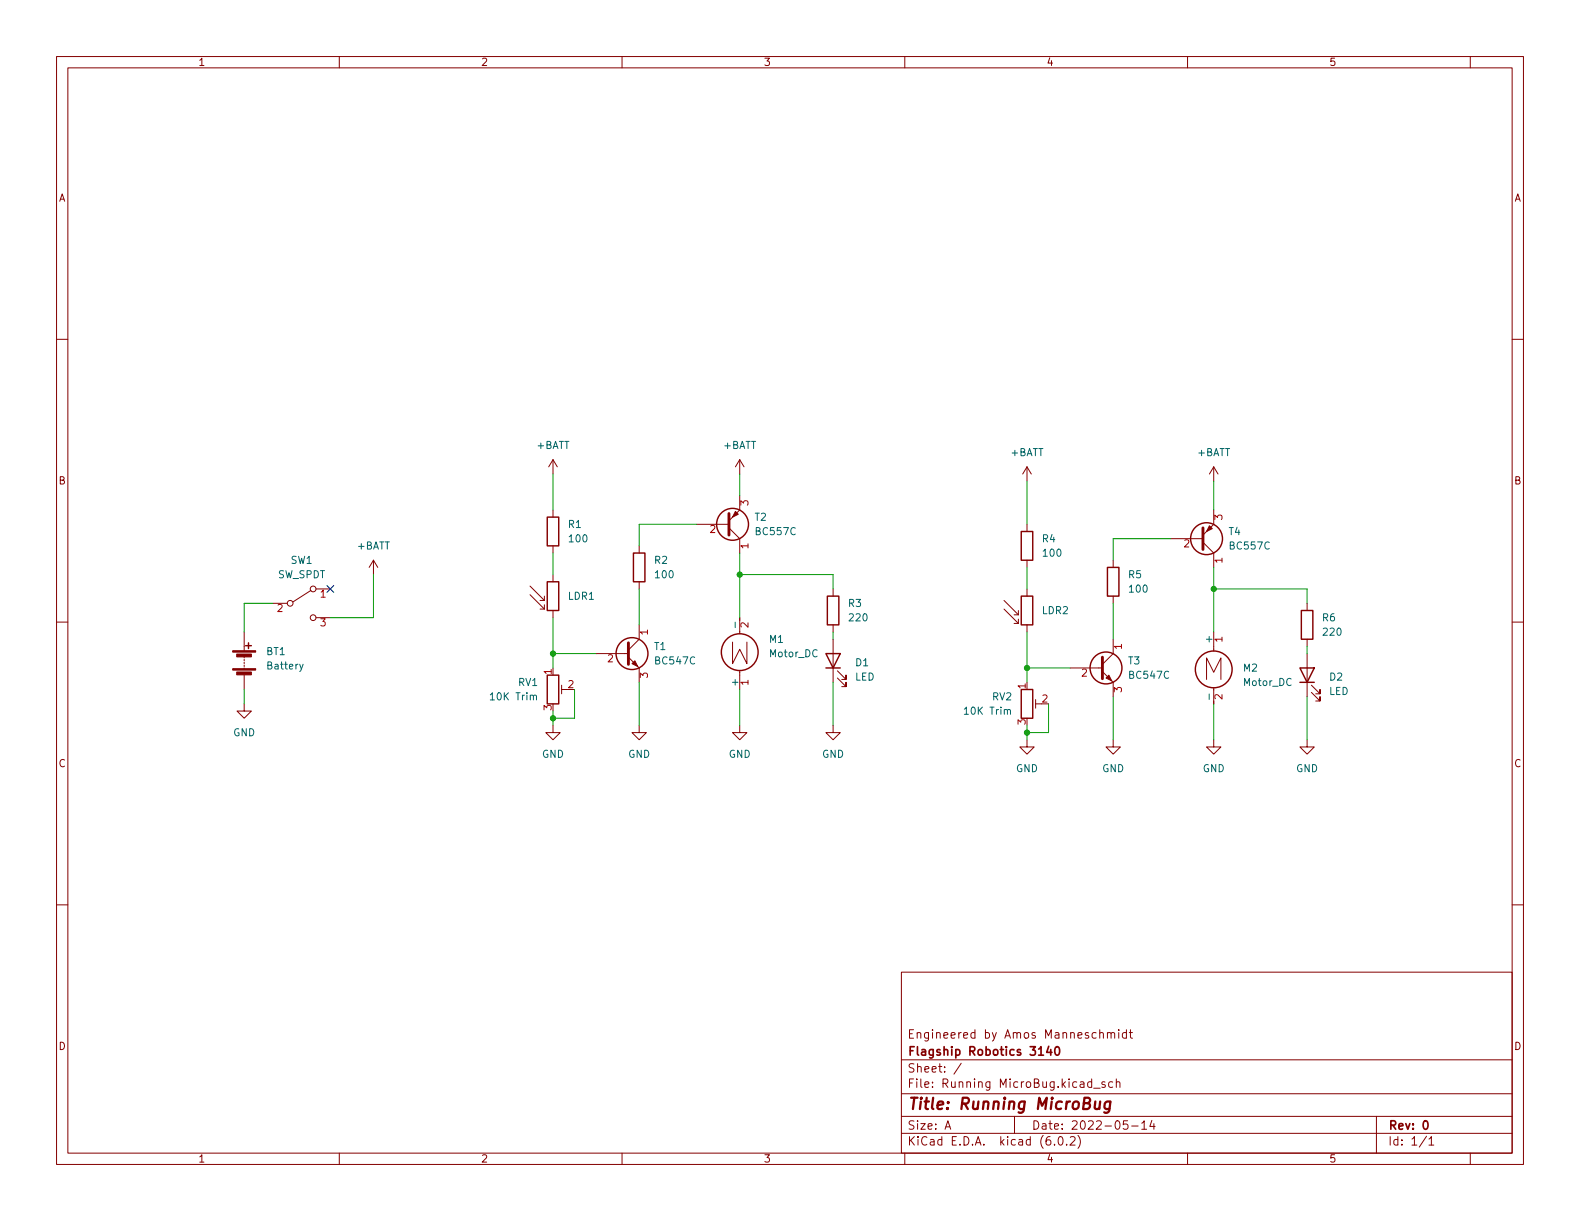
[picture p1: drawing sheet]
<svg xmlns="http://www.w3.org/2000/svg" width="279mm" height="216mm" viewBox="0 0 279 216" stroke-linecap="round" stroke-linejoin="round" font-family="sans-serif">
<g fill="none" stroke="#840000" stroke-width=".18">
<path d="M10 10h259.4v195.9h-259.4zM12 12h255.4v191.9h-255.4zM60 10v2M110 10v2M160 10v2M210 10v2M260 10v2M10 60h2M267.4 60h2M66 99.1l-.7 1.2M66 99.1v2.5M66 99.1l.8 1.2"/>
<path d="M97.8 81.3v2.5M97.8 90.2v1.2M97.8 96.5v1.3M97.8 81.3l-.8 1.3M97.8 81.3l.8 1.3M113 96.5v1.3M123.2 92.7h5.7M128.9 93.3l1.9 2v2.5M130.8 87.6v2.6l-1.9 1.9M130.8 81.3v2.5M130.8 81.3l-.8 1.3M130.8 81.3l.8 1.3"/>
<path d="M181.6 82.6l-.8 1.2M181.6 82.6v2.5M181.6 92.7v1.3M181.6 99.1v1.2M181.6 82.6l.8 1.2M196.8 99.1v1.2M207 95.3h5.7M212.7 95.9l1.9 1.9v2.5M214.6 90.2v2.5l-1.9 1.9M214.6 82.6v2.5M214.6 82.6l-.7 1.2M214.6 82.6l.8 1.2"/>
<path d="M10 110h2M43.2 111.8v3.3M43.2 116.1v.2M43.2 116.6v.2M43.2 117.1v.2M43.2 117.6v.3M43.2 118.1v.3M43.2 119.4v2.5M48.3 106.7h2.5M55 104.4l-3.2 2M55.9 104.1h2.5M55.9 109.2h2.5"/>
<path d="M93.7 105.2l2.6 2.5M93.7 103.6l2.6 2.6M95.5 107.7h.8M95.5 106.2h.8M96.3 105.4v.8M96.3 106.9v.8M97.8 101.6v1.3M97.8 108v1.2M105.4 115.6h5.7M111.1 116.2l1.9 1.9v2.6M113 110.5v2.5l-1.9 1.9M113 102.9v1.2"/>
<path d="M129.5 113.5v3.8l1.3-2.5 1.3 2.5v-3.8M130.8 109.2v2.9M130.8 118.6v3.3M147.3 104.1v1.3M147.3 110.5v1.3M147.3 113v7.7M148.1 119.9l1.5 1.5v-.7v.7h-.8M148.1 118.6l1.5 1.5v-.7v.7h-.8M177.5 107.7l2.6 2.5M177.5 106.2l2.6 2.5M179.3 110.2h.8M179.3 108.7h.8"/>
<path d="M180.1 108v.7M180.1 109.5v.7M181.6 104.1v1.3M181.6 110.5v1.3M189.2 118.1h5.7M194.9 118.7l1.9 2v2.5M196.8 105.4v1.3M196.8 113v2.6l-1.9 1.9M214.6 111.8v3.3M231.1 106.7v1.3M231.1 113v1.3M231.1 115.6v7.6"/>
<path d="M267.4 110h2M43.2 124.5v1.2h1.2l-1.2 1.3-1.3-1.3h1.3M97.8 128.3v1.2h1.3l-1.3 1.3-1.3-1.3h1.3M99.3 121.2v1.5M99.3 121.9h1M113 128.3v1.2h1.3l-1.3 1.3-1.2-1.3h1.2M130.8 128.3v1.2h1.3l-1.3 1.3-1.3-1.3h1.3M147.3 128.3v1.2h1.3l-1.3 1.3-1.3-1.3h1.3M181.6 130.8v1.3h1.3l-1.3 1.3-1.3-1.3h1.3M183.1 123.7v1.5M183.1 124.5h1M196.8 130.8v1.3h1.3l-1.3 1.3-1.2-1.3h1.2"/>
<path d="M213.4 120.1v-3.8l1.2 2.6 1.3-2.6v3.8M214.6 130.8v1.3h1.3l-1.3 1.3-1.2-1.3h1.2M214.6 121.6v2.9M231.1 130.8v1.3h1.3l-1.3 1.3-1.2-1.3h1.2M231.9 122.4l1.5 1.6v-.8v.8h-.7M231.9 121.2l1.5 1.5v-.8v.8h-.7M10 160h2M267.4 160h2M159.4 171.9h108v32h-108zM159.4 197.4h108M159.4 193.4h108M159.4 187.4h108"/>
<path d="M167.1 199.7l.5-1.5 .5 1.5M167.3 199.2h.7M170 188l-1.3 1.9M179.4 197.4v3M193 191.4l-.4-.1-.3 .3v.4l.2 .2h.5M193 190.8v1.5M193.4 192.4h1.1M194.5 182.7l.2-.1h.3l.1 1M195.4 191.4l-.4-.1-.2 .2 .1 .2 .5 .2v.3h-.6M195.8 182.7l.2-.1h.4l.1 1M195.8 182.6v1M196.5 182.8l.2-.2h.3l.1 1"/>
<path d="M196.8 191.4l-.5-.1-.3 .3v.4l.2 .2h.6M197.4 191.4l.2-.1 .4 .1v.9M197.4 190.8v1.5M197.8 182.1v.1M197.8 182.6v1M199.2 182.6h-.4l-.3 .3v.4l.1 .2h.6M199.2 182.1v1.5M199.4 198.2h-.7l-.1 .7 .2-.2 .5 .1 .2 .2-.1 .5-.2 .2-.6-.2M199.7 182.6h.6M199.9 182.1v1.3l.4 .2M200.1 199.1h1.2M201.9 198.6l.4-.4v1.5"/>
<path d="M201.9 199.7h.9M203.7 198.1l-.4 1.1h1M204 198.7v1M243.4 197.4v6.5M60 203.9v2M110 203.9v2M159.4 200.4h108M160 203.9v2M186.5 202.3v.2M187.3 201h.2a.81 .81 0 0 1 .6 .6 .81 .81 0 0 1-.3 .8l-.2 .1a.81 .81 0 0 1-.6-.6 .81 .81 0 0 1 .3-.9zM188.6 202.3v.2M189.3 201.1l.5-.1 .2 .1 .1 .3-.9 1.1h.9"/>
<path d="M190.6 200.8a1.72 1.72 0 0 1 0 2.2M210 203.9v2M252.3 200.9l-1.3 1.9M252.7 201.4l.4-.4v1.5M252.7 202.5h.8M260 203.9v2"/>
<circle cx="51.3" cy="106.7" r=".51"/>
<circle cx="55.4" cy="109.2" r=".51"/>
<circle cx="55.4" cy="104.1" r=".51"/>
</g>
<path d="M183.7 186.6h.8M185.5 185l-.4 1.1h.9M185.8 185.6v1M186.7 185.1h.2a.81 .81 0 0 1 .6 .6 .81 .81 0 0 1-.3 .8l-.2 .1a.81 .81 0 0 1-.6-.6 .81 .81 0 0 1 .3-.9zM251.9 198.2h.1a.81 .81 0 0 1 .6 .6 .81 .81 0 0 1-.3 .8l-.1 .1a.81 .81 0 0 1-.6-.6 .81 .81 0 0 1 .3-.9z" fill="none" stroke="#840000" stroke-width=".3"/>
<path d="M193.7 194.8l-.1 1.2a.57 .57 0 0 0 .8-.1M194.6 194.8l-.2 1.3M196.4 194.9a.66 .66 0 0 0-1 .3l-.1 .5 .1 .3 .2 .1 .6-.1M196.4 194.8l-.2 1.6a.6 .6 0 0 1-.9 .3" fill="none" stroke="#840000" stroke-width=".4"/>
<g fill="none" stroke="#840000" stroke-width=".25">
<path d="M96.8 91.4h2v5.1h-2zM112 97.8h2v5.1h-2zM180.6 94h2v5.1h-2zM43.4 114.2h1M43.9 113.7v1M96.8 119.4h2v5.1h-2zM96.8 102.9h2v5.1h-2zM146 115.6h2.6l-1.3 2.5zM146 118.1h2.6M146.3 105.4h2v5.1h-2zM180.6 105.4h2v5.1h-2zM195.8 100.3h2.1v5.1h-2.1z"/>
<path d="M229.9 118.1h2.5l-1.3 2.6zM230.1 108h2.1v5h-2.1zM180.6 121.9h2v5.1h-2zM229.9 120.7h2.5"/>
<circle cx="129.5" cy="92.7" r="2.82"/>
<circle cx="213.4" cy="95.2" r="2.82"/>
<circle cx="111.8" cy="115.6" r="2.82"/>
<circle cx="130.8" cy="115.3" r="3.3"/>
<circle cx="195.6" cy="118.1" r="2.82"/>
<circle cx="214.6" cy="118.4" r="3.3"/>
</g>
<path d="M128.9 90.8v3.8M212.7 93.3v3.9M111.1 113.7v3.8M194.9 116.2v3.8" fill="none" stroke="#840000" stroke-width=".51"/>
<g fill="#840000" stroke="#840000" stroke-width=".18">
<path d="M111.8 117.3l.5-.5 .5 1.1z"/>
<path d="M195.6 119.9l.5-.5 .5 1z"/>
<path d="M213.9 93l.5 .5-1 .5z"/>
<path d="M130 90.4l.6 .5-1.1 .5z"/>
<path d="M41.1 118.2h4.1v.3h-4.1z"/>
<path d="M41.1 115.1h4.1v.2h-4.1z"/>
<path d="M41.9 118.8h2.5v.5h-2.5z"/>
<path d="M41.9 115.6h2.5v.6h-2.5z"/>
</g>
<path d="M53.6 117.5l-.4 1.1-.2 .1M94.3 123.1l.2-.2 .3 .1 .1 .8M178.1 125.6l.2-.1h.3l.1 .8" fill="none" stroke="#006464" stroke-width=".18"/>
<g fill="none" stroke="#009600" stroke-width=".18">
<path d="M97.8 83.8v6.4M97.8 97.8v3.8M123.2 92.7h-10.2v3.8M130.8 83.8v3.8M130.8 97.8v11.4M181.6 85.1v7.6M207 95.3h-10.2v3.8M214.6 85.1v5.1M48.3 106.7h-5.1v5.1M66 101.6v7.6h-7.6M97.8 109.2v8.9M97.8 115.6h7.6"/>
<path d="M113 104.1v6.4M130.8 101.6h16.5v2.5M147.3 111.8v1.2M181.6 100.3v3.8M181.6 111.8v8.9M181.6 118.1h7.6M196.8 106.7v6.3M214.6 100.3v11.5M214.6 104.1h16.5v2.6M231.1 114.3v1.3M43.2 121.9v2.6M97.8 125.7v2.6"/>
<path d="M101.6 121.9v5.1h-3.8M113 120.7v7.6M130.8 121.9v6.4M147.3 120.7v7.6M181.6 128.3v2.5M185.4 124.5v5h-3.8M196.8 123.2v7.6M214.6 124.5v6.3M231.1 123.2v7.6"/>
</g>
<path d="M57.8 103.5l1.2 1.2M59 103.5l-1.2 1.2" fill="none" stroke="#000084" stroke-width=".18"/>
<g fill="#009600" stroke="#009600" stroke-width=".18">
<circle cx="130.8" cy="101.6" r=".46"/>
<circle cx="214.6" cy="104.1" r=".46"/>
<circle cx="181.6" cy="118.1" r=".46"/>
<circle cx="181.6" cy="129.5" r=".46"/>
<circle cx="97.8" cy="115.6" r=".46"/>
<circle cx="97.8" cy="127" r=".46"/>
</g>
<text font-size="2.8" fill="#840000" x="160.4" y="196.2">Title: Running MicroBug</text>
<g font-size="2.1" fill="#840000">
<text x="160.4" y="183.6">Engineered by Amos Manneschmidt</text>
<text x="160.4" y="189.7">Sheet: /</text>
<text x="160.4" y="186.7">Flagship Robotics 3140</text>
<text x="160.4" y="192.4">File: Running MicroBug.kicad_sch</text>
<text x="160.4" y="202.5">KiCad E.D.A. kicad (6.0.2)</text>
<text x="160.4" y="199.7">Size: A</text>
<text x="182.4" y="199.7">Date: 2022-05-14</text>
<text x="245.4" y="199.7">Rev: 0</text>
<text x="245.4" y="202.5">Id: 1/1</text>
</g>
<g font-size="1.8" fill="#840000">
<text x="35" y="11.6">1</text>
<text x="85" y="11.6">2</text>
<text x="135" y="11.6">3</text>
<text x="185" y="11.6">4</text>
<text x="235" y="11.6">5</text>
<text x="10.3" y="35.6">A</text>
<text x="267.7" y="35.6">A</text>
<text x="10.3" y="85.7">B</text>
<text x="267.7" y="85.7">B</text>
<text x="10.3" y="135.6">C</text>
<text x="267.7" y="135.6">C</text>
<text x="10.3" y="185.7">D</text>
<text x="267.7" y="185.7">D</text>
<text x="35" y="205.6">1</text>
<text x="85" y="205.6">2</text>
<text x="135" y="205.6">3</text>
<text x="185" y="205.6">4</text>
<text x="235" y="205.6">5</text>
</g>
<g font-size="1.8" fill="#006464">
<text x="94.9" y="79.4">+BATT</text>
<text x="127.9" y="79.4">+BATT</text>
<text x="178.7" y="80.6">+BATT</text>
<text x="211.8" y="80.6">+BATT</text>
<text x="100.5" y="93.3">R1</text>
<text x="100.7" y="95.9">100</text>
<text x="133.5" y="92.1">T2</text>
<text x="133.8" y="94.6">BC557C</text>
<text x="184.3" y="95.9">R4</text>
<text x="217.3" y="94.6">T4</text>
<text x="51.4" y="99.7">SW1</text>
<text x="63.2" y="97.2">+BATT</text>
<text x="115.8" y="99.7">R2</text>
<text x="184.6" y="98.4">100</text>
<text x="217.6" y="97.2">BC557C</text>
<text x="49.1" y="102.2">SW_SPDT</text>
<text x="100.5" y="106">LDR1</text>
<text x="116" y="102.2">100</text>
<text x="150" y="107.3">R3</text>
<text x="199.6" y="102.2">R5</text>
<text x="199.8" y="104.8">100</text>
<text x="130.6" y="110.8" transform="rotate(-90 130.6 110.8)">-</text>
<text x="136.1" y="113.7">M1</text>
<text x="150.3" y="109.9">220</text>
<text x="184.3" y="108.6">LDR2</text>
<text x="214.4" y="113.5" transform="rotate(-90 214.4 113.5)">+</text>
<text x="233.9" y="109.9">R6</text>
<text x="234.1" y="112.4">220</text>
<text x="47.1" y="115.8">BT1</text>
<text x="47.4" y="118.4">Battery</text>
<text x="115.7" y="114.9">T1</text>
<text x="116" y="117.5">BC547C</text>
<text x="136.1" y="116.2">Motor_DC</text>
<text x="151.3" y="117.8">D1</text>
<text x="199.5" y="117.5">T3</text>
<text x="219.9" y="118.7">M2</text>
<text x="87" y="123.8">10K Trim</text>
<text x="91.7" y="121.3">RV1</text>
<text x="130.6" y="121.2" transform="rotate(-90 130.6 121.2)">+</text>
<text x="151.2" y="120.3">LED</text>
<text x="175.5" y="123.8">RV2</text>
<text x="199.8" y="120">BC547C</text>
<text x="214.4" y="123.5" transform="rotate(-90 214.4 123.5)">-</text>
<text x="219.9" y="121.3">Motor_DC</text>
<text x="235" y="122.9">LED</text>
<text x="235.1" y="120.3">D2</text>
<text x="41.2" y="130.2">GND</text>
<text x="170.9" y="126.4">10K Trim</text>
<text x="95.8" y="134">GND</text>
<text x="111.1" y="134">GND</text>
<text x="128.8" y="134">GND</text>
<text x="145.4" y="134">GND</text>
<text x="179.6" y="136.5">GND</text>
<text x="194.9" y="136.5">GND</text>
<text x="212.7" y="136.5">GND</text>
<text x="229.2" y="136.5">GND</text>
</g>
<g font-size="1.8" fill="#a90000">
<text x="132.3" y="89.4" transform="rotate(-90 132.3 89.4)">3</text>
<text x="125.6" y="94.2">2</text>
<text x="216.2" y="91.9" transform="rotate(-90 216.2 91.9)">3</text>
<text x="132.3" y="97" transform="rotate(-90 132.3 97)">1</text>
<text x="209.4" y="96.8">2</text>
<text x="216.2" y="99.6" transform="rotate(-90 216.2 99.6)">1</text>
<text x="56.7" y="105.7">1</text>
<text x="49" y="108.2">2</text>
<text x="56.7" y="110.7">3</text>
<text x="114.6" y="112.3" transform="rotate(-90 114.6 112.3)">1</text>
<text x="132.3" y="111" transform="rotate(-90 132.3 111)">2</text>
<text x="216.2" y="113.5" transform="rotate(-90 216.2 113.5)">1</text>
<text x="97.5" y="119.2" transform="rotate(-90 97.5 119.2)">1</text>
<text x="107.5" y="117.1">2</text>
<text x="114.6" y="119.9" transform="rotate(-90 114.6 119.9)">3</text>
<text x="191.3" y="119.6">2</text>
<text x="198.4" y="114.8" transform="rotate(-90 198.4 114.8)">1</text>
<text x="97.5" y="125.6" transform="rotate(-90 97.5 125.6)">3</text>
<text x="100.5" y="121.7">2</text>
<text x="132.3" y="121.1" transform="rotate(-90 132.3 121.1)">1</text>
<text x="181.4" y="121.8" transform="rotate(-90 181.4 121.8)">1</text>
<text x="184.3" y="124.2">2</text>
<text x="198.4" y="122.4" transform="rotate(-90 198.4 122.4)">3</text>
<text x="216.2" y="123.7" transform="rotate(-90 216.2 123.7)">2</text>
<text x="181.4" y="128.1" transform="rotate(-90 181.4 128.1)">3</text>
</g>
</svg>
